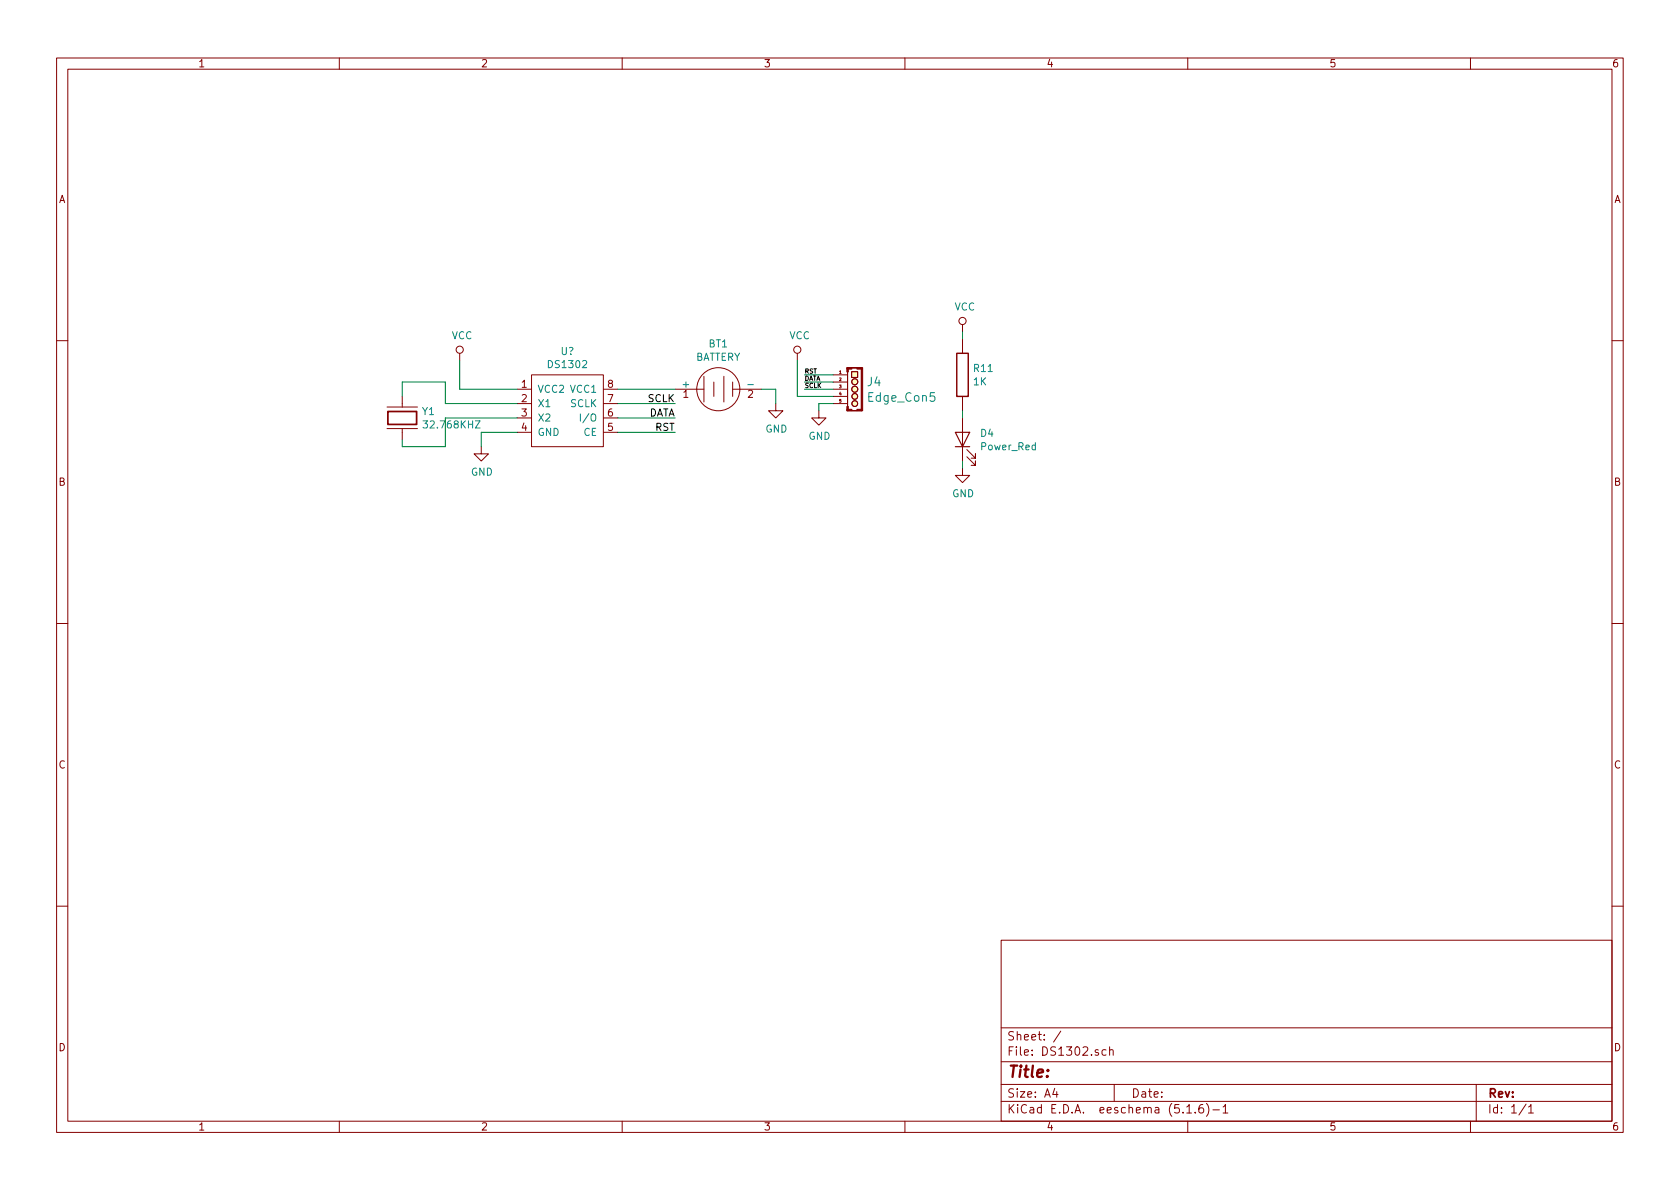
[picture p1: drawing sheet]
<svg xmlns="http://www.w3.org/2000/svg" width="297mm" height="210mm" viewBox="0 0 297 210" stroke-linecap="round" stroke-linejoin="round" font-family="sans-serif">
<g fill="none" stroke="#840000" stroke-width=".18">
<path d="M10 10.3h277v189.9h-277zM12 12.2h273v186.1h-273zM60 10.3v1.9M110 10.3v1.9M160 10.3v1.9M210 10.3v1.9M260 10.3v1.9M170.2 57.4v1.3M170.2 59.9v2.6M10 60.2h2M68.4 72h5.4M68.4 75.8h5.4"/>
<path d="M71.1 70.1v1.9M71.1 75.8v1.9M81.3 62.5v1.2M85.1 79v1.3h1.3l-1.3 1.2-1.3-1.2h1.3M91.4 68.8h2.6M91.4 71.4h2.6M91.4 73.9h2.6M91.4 76.4h2.6M94 66.3h12.7v12.7h-12.7zM106.7 68.8h2.5M106.7 71.4h2.5M106.7 73.9h2.5"/>
<path d="M106.7 76.4h2.5M119.4 68.8h5.1M124.5 66.5v4.6M126.2 67.6v2.5M128 66.5v4.6M129.5 68.8h5.1M129.5 67.6v2.5M137.2 71.4v1.2h1.2l-1.2 1.3-1.3-1.3h1.3M141 62.5v1.2M144.8 72.6v1.3h1.2l-1.2 1.3-1.3-1.3h1.3M147.3 66.3h2.6M147.3 67.6h2.6"/>
<path d="M147.3 68.8h2.6M147.3 70.1h2.6M147.3 71.4h2.6M149.9 65h2.5v7.6h-2.5zM149.9 65.8v6.1M150.6 65.7h1v1h-1zM170.2 70.1v2.5M170.2 73.9v7.6M170.9 79.5l1.6 1.5v-.7v.7h-.8M285 60.2h2M170.2 82.8v1.3h1.2l-1.2 1.2-1.3-1.2h1.3M170.9 80.8l1.6 1.5v-.8v.8h-.8"/>
<path d="M10 110.3h2M285 110.3h2M10 160.2h2M177 166.3h108v32h-108zM285 160.2h2M60 198.3v1.9M110 198.3v1.9M160 198.3v1.9M177 194.8h108M177 191.8h108M177 187.8h108M177 181.8h108"/>
<path d="M186.5 192.5l-.4 1h1M186.8 193v1M187.6 182.3l-1.3 2M195.6 185.7l-.5-.1-.3 .3 .2 .6h.6M196.2 185.7l.2-.1 .4 .1v.9M196.2 185.1v1.5M197 191.8v3M209.8 195.8l.5-.5v1.5M209.8 196.8h.9M210 198.3v1.9M211.3 196.7v.1M212.7 195.3a.59 .59 0 0 0-.7 .7v.7l.2 .1 .6-.1v-.5l-.1-.2-.5-.1-.2 .3"/>
<path d="M213.3 195.1a1.71 1.71 0 0 1 0 2.3M214.5 196.3h1.1M216.3 195.8l.4-.5v1.5M216.3 196.8h.8M260 198.3v1.9M261 191.8v6.5M269.8 195.2l-1.2 2M270.3 195.8l.4-.5v1.5M270.3 196.8h.8"/>
<circle cx="170.2" cy="56.8" r=".63"/>
<circle cx="81.3" cy="61.8" r=".63"/>
<circle cx="127" cy="68.8" r="3.8"/>
<circle cx="141" cy="61.8" r=".63"/>
<circle cx="151.1" cy="67.5" r=".53"/>
<circle cx="151.1" cy="68.8" r=".53"/>
<circle cx="151.1" cy="71.4" r=".51"/>
<circle cx="151.1" cy="70.1" r=".51"/>
</g>
<path d="M169.2 62.5h2v7.6h-2z" fill="none" stroke="#840000" stroke-width=".25"/>
<path d="M168.9 76.4h2.5l-1.2 2.6zM168.9 79h2.5" fill="none" stroke="#840000" stroke-width=".2"/>
<g fill="#ffffc2" stroke="#ffffc2" stroke-width=".18">
<path d="M150.6 65.7h1v1h-1z"/>
<circle cx="151.1" cy="71.4" r=".51"/>
<circle cx="151.1" cy="70.1" r=".51"/>
<circle cx="151.1" cy="68.8" r=".53"/>
<circle cx="151.1" cy="67.5" r=".53"/>
</g>
<g fill="#840000" stroke="#840000" stroke-width=".18">
<path d="M152.3 65h.2v7.6h-.2z"/>
<path d="M151.5 72.4h.9v.2h-.9z"/>
<path d="M150.6 72.6h.9z"/>
<path d="M150.6 65l.9 .1z"/>
<path d="M151.5 65h.9v.3h-.9z"/>
<path d="M149.7 72.4h.9v.2h-.9z"/>
<path d="M149.7 65h.9v.3h-.9z"/>
<path d="M149.7 71.9h.3v.7h-.3z"/>
<path d="M149.7 65h.3v.8h-.3z"/>
</g>
<path d="M68.6 72.8h5.1v2.3h-5.1z" fill="none" stroke="#840000" stroke-width=".3"/>
<path d="M84 74.4h.9l-.9 1.3h.9M102.6 73.2v1.3" fill="none" stroke="#008484" stroke-width=".18"/>
<g fill="none" stroke="#008400" stroke-width=".18">
<path d="M170.2 58.7v1.2M71.1 70.1v-2.5h7.6v3.8h12.7M81.3 63.7v5.1h10.1M91.4 73.9h-12.7v5.1h-7.6v-1.3M91.4 76.4h-6.3v2.6M109.2 73.9h10.2M109.2 76.4h10.2M109.2 71.4h10.2M109.2 68.8h10.2M134.6 68.8h2.6v2.6M141 63.7v6.4h6.3M142.2 68.8h5.1"/>
<path d="M142.2 67.6h5.1M142.2 66.3h5.1M147.3 71.4h-2.5v1.2M170.2 72.6v1.3M170.2 81.5v1.3"/>
</g>
<text font-size="2.8" fill="#840000" x="178" y="190.5">Title:</text>
<g font-size="2.1" fill="#008484">
<text x="153.4" y="68.3">J4</text>
<text x="153.6" y="71">Edge_Con5</text>
</g>
<g font-size="2.1" fill="#840000">
<text x="178" y="184">Sheet: /</text>
<text x="178" y="186.7">File: DS1302.sch</text>
<text x="178" y="196.9">KiCad E.D.A. eeschema (5.1.6)-1</text>
<text x="178" y="194.1">Size: A4</text>
<text x="200" y="194.1">Date:</text>
<text x="263" y="194.1">Rev:</text>
<text x="263" y="196.9">Id: 1/1</text>
</g>
<g font-size="1.8" fill="#840000">
<text x="35" y="11.9">1</text>
<text x="85" y="11.9">2</text>
<text x="135" y="11.9">3</text>
<text x="185" y="11.9">4</text>
<text x="235" y="11.9">5</text>
<text x="285" y="11.9">6</text>
<text x="10.4" y="35.9">A</text>
<text x="285.4" y="35.9">A</text>
<text x="92.2" y="68.6">1</text>
<text x="92.2" y="71.1">2</text>
<text x="107.5" y="71.1">7</text>
<text x="107.5" y="68.6">8</text>
<text x="120.8" y="70.4">1</text>
<text x="132.2" y="70.4">2</text>
<text x="92.2" y="73.7">3</text>
<text x="92.2" y="76.2">4</text>
<text x="107.5" y="76.2">5</text>
<text x="107.5" y="73.7">6</text>
<text x="10.4" y="85.9">B</text>
<text x="285.4" y="85.9">B</text>
<text x="10.4" y="135.9">C</text>
<text x="285.4" y="135.9">C</text>
<text x="10.4" y="185.9">D</text>
<text x="285.4" y="185.9">D</text>
<text x="35" y="199.9">1</text>
<text x="85" y="199.9">2</text>
<text x="135" y="199.9">3</text>
<text x="185" y="199.9">4</text>
<text x="235" y="199.9">5</text>
<text x="285" y="199.9">6</text>
</g>
<g font-size="1.8" fill="#008484">
<text x="79.9" y="60">VCC</text>
<text x="139.5" y="60">VCC</text>
<text x="168.8" y="54.9">VCC</text>
<text x="97.1" y="65.1">DS1302</text>
<text x="99.2" y="62.8">U?</text>
<text x="122.8" y="63.8">BATTERY</text>
<text x="125.3" y="61.4">BT1</text>
<text x="172.2" y="65.8">R11</text>
<text x="95" y="69.5">VCC2 VCC1</text>
<text x="120.8" y="68.6">+</text>
<text x="132.4" y="68.6">-</text>
<text x="172.2" y="68.1">1K</text>
<text x="74.7" y="73.4">Y1</text>
<text x="75.3" y="75.8">32.768KHZ</text>
<text x="95" y="72">X1</text>
<text x="95" y="74.5">X2</text>
<text x="95" y="77.1">GND</text>
<text x="100.8" y="72">SCLK</text>
<text x="103.2" y="77.1">CE</text>
<text x="103.3" y="74.5">I/O</text>
<text x="135.3" y="76.5">GND</text>
<text x="143" y="77.8">GND</text>
<text x="173.4" y="77.3">D4</text>
<text x="173.5" y="79.6">Power_Red</text>
<text x="83.3" y="84.1">GND</text>
<text x="168.4" y="87.9">GND</text>
</g>
<g font-size="1.8">
<text x="114.6" y="71.1">SCLK</text>
<text x="114.5" y="73.7">DATA</text>
<text x="115.8" y="76.2">RST</text>
</g>
<g font-size="1.1">
<text x="142.2" y="68.6">SCLK</text>
<text x="142.2" y="67.3">DATA</text>
<text x="142.2" y="66.1">RST</text>
</g>
<g font-size=".7" fill="#840000">
<text x="148.4" y="66.1">1</text>
<text x="148.4" y="67.4">2</text>
<text x="148.4" y="68.6">3</text>
<text x="148.4" y="69.9">4</text>
<text x="148.4" y="71.2">5</text>
</g>
</svg>
